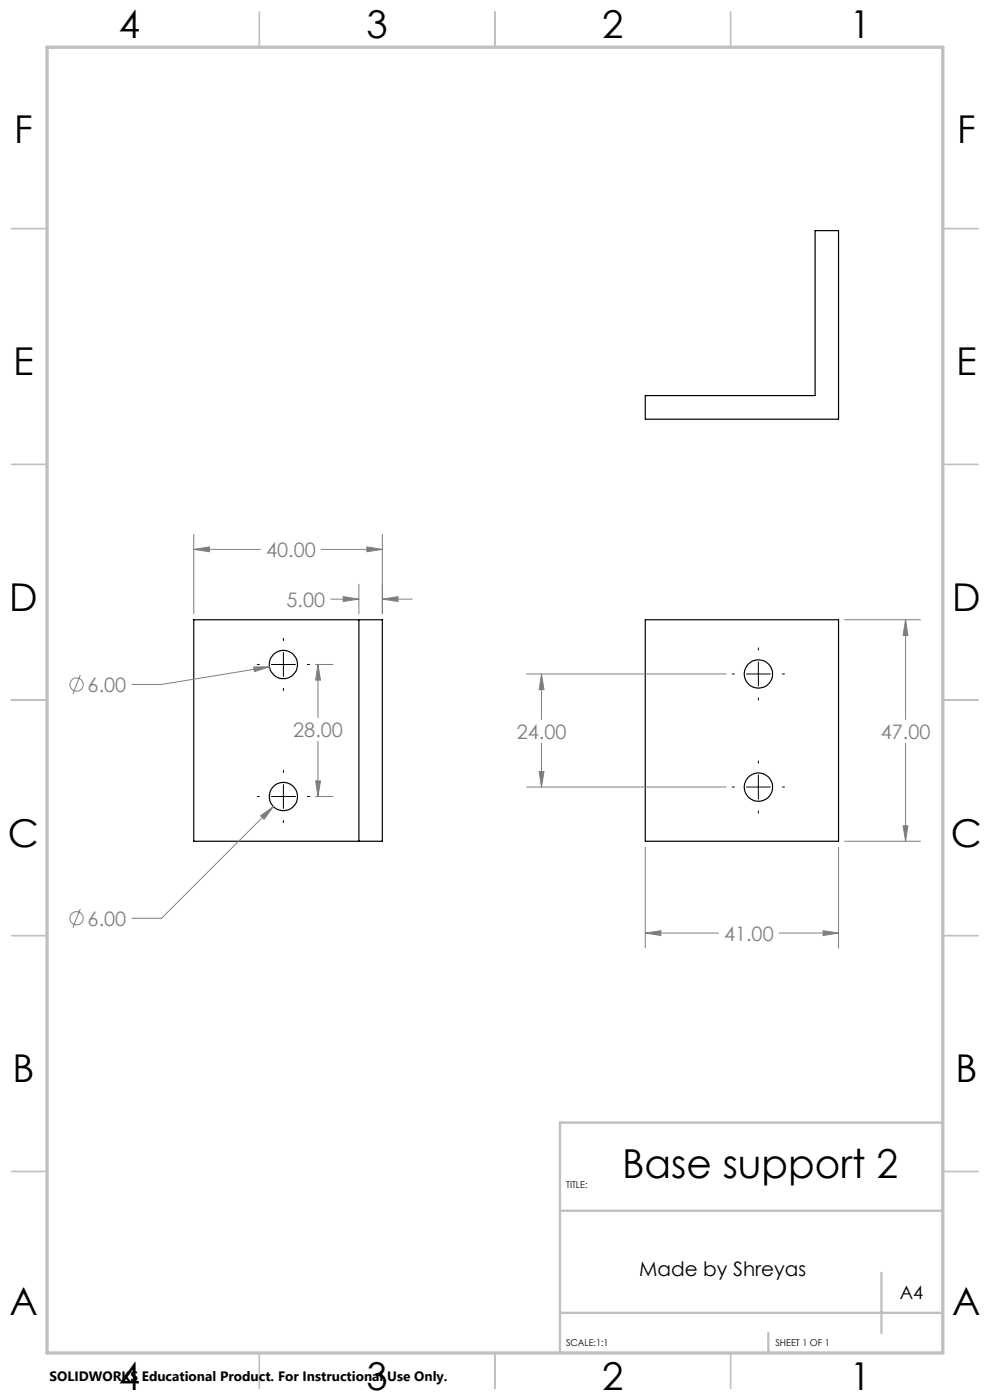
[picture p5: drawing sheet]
<svg xmlns="http://www.w3.org/2000/svg" width="210mm" height="297mm" viewBox="0 0 210 297" stroke-linecap="round" stroke-linejoin="round" font-family="sans-serif">
<g fill="none" stroke="#000" stroke-width=".25">
<path d="M136.9 83.9h36v-35h5v40h-41zM41.1 131.5h40v47h-40zM76.1 131.5v47M136.9 131.5h41v47h-41z"/>
<circle cx="60.1" cy="141" r="3"/>
<circle cx="160.9" cy="143" r="3"/>
<circle cx="60.1" cy="169" r="3"/>
<circle cx="160.9" cy="167" r="2.99"/>
</g>
<g fill="none" stroke="#808080" stroke-width=".21">
<path d="M41.1 116.6l3.3-.6v1zM41.1 113.4v16.8M41.1 116.6h14.1M68.2 116.6h12.9M77.8 116l3.3 .6-3.3 .4zM81.1 113.4v16.8M70.2 127.1h5.9M72.8 126.6l3.3 .5-3.3 .5zM76.1 123.9v6.3M81.1 127.1l3.3-.5v1zM81.1 127.1h6.4M179.1 131.5h16.2"/>
<path d="M192.1 131.5l.5 3.3h-1zM192.1 131.5v21.1M17 143.2l-1.5 4M53.8 141.5h3.3l-3.1 1zM57.1 141.5l-22.8 3.7h-6.4M66.9 141h3.7M67.5 141l.5 3.3h-1zM67.5 141v11.3M67.5 157.3v11.7M111.7 143h42.4M114.9 143l.5 3.3h-1zM114.9 143v9.6"/>
<path d="M114.9 157.7v9.3M192.1 157.7v20.8M55.3 173.1l2.7-2-2 2.7zM58 171.1l-23.7 23.7h-6.4M66.9 169h3.7M67 165.7h1l-.5 3.3zM111.7 167h42.4M114.4 163.7h1l-.5 3.3zM136.9 179.7v21.4M177.9 179.7v21.4M179.1 178.5h16.2M191.6 175.2h1l-.5 3.3z"/>
<path d="M17 192.8l-1.5 4M136.9 197.9l3.3-.5v1.1zM136.9 197.9h15.5M165.3 197.9h12.6M174.6 197.4l3.3 .5-3.3 .6z"/>
<circle cx="16.2" cy="145.2" r="1.41"/>
<circle cx="16.2" cy="194.8" r="1.4"/>
</g>
<g fill="none" stroke="#000" stroke-width=".21">
<path d="M60.1 135.4v.5M60.1 138.4v5.1M160.9 137.4v.5M54.6 141h.4M57.6 141h5.1M60.1 146v.5M65.2 141h.5M155.3 143h.5M158.3 143h5.1M160.9 140.4v5.1M160.9 148.1v.4M165.9 143h.5"/>
<path d="M54.6 169h.4M57.6 169h5.1M60.1 163.4v.5M60.1 166.4v5.1M60.1 174.1v.4M65.2 169h.5M155.3 167h.5M158.3 167h5.1M160.9 161.4v.5M160.9 164.4v5.1M160.9 172v.5M165.9 167h.5"/>
</g>
<g fill="none" stroke="#c0c0c0" stroke-width=".35">
<path d="M55 2.5v7.5M105 2.5v7.5M155 2.5v7.5M2.5 48.5h7.5M200 48.5h7.5M2.5 98.5h7.5M200 98.5h7.5M2.5 148.5h7.5M200 148.5h7.5M2.5 198.5h7.5M200 198.5h7.5M2.5 248.5h7.5"/>
<path d="M200 248.5h7.5M55 287v7.5M105 287v7.5M155 287v7.5"/>
</g>
<path d="M200 238.2h-81.2v48.8M118.8 256.9h81.2M118.8 278.5h81.2M187 270v12.8M163 282.8v4.2" fill="none" stroke="#c0c0c0" stroke-width=".5"/>
<path d="M10 10h190v277h-190z" fill="none" stroke="#c0c0c0" stroke-width=".7"/>
<path d="M136.9 197.9l3.3-.5v1.1zM174.6 197.4l3.3 .5-3.3 .6zM191.6 175.2h1l-.5 3.3zM192.1 131.5l.5 3.3h-1zM114.9 143l.5 3.3h-1zM114.4 163.7h1l-.5 3.3zM41.1 116.6l3.3-.6v1zM77.8 116l3.3 .6-3.3 .4zM72.8 126.6l3.3 .5-3.3 .5zM81.1 127.1l3.3-.5v1zM53.8 141.5l.2 1 3.1-1zM55.3 173.1l.7 .7 2-2.7zM67.5 141l.5 3.3h-1zM67 165.7h1l-.5 3.3z" fill="#808080"/>
<text font-size="8.5" x="132" y="249.8">Base support 2</text>
<g font-size="8.1">
<text x="25.2" y="8">4</text>
<text x="77.7" y="8">3</text>
<text x="127.7" y="8">2</text>
<text x="180.2" y="8">1</text>
<text x="3" y="30.4">F</text>
<text x="203" y="30.4">F</text>
<text x="2.8" y="79.6">E</text>
<text x="202.8" y="79.6">E</text>
<text x="2" y="129.6">D</text>
<text x="202" y="129.6">D</text>
<text x="1.7" y="179.6">C</text>
<text x="201.7" y="179.6">C</text>
<text x="2.7" y="229.6">B</text>
<text x="202.7" y="229.6">B</text>
<text x="2" y="278.9">A</text>
<text x="202" y="278.9">A</text>
<text x="25.2" y="295">4</text>
<text x="77.7" y="295">3</text>
<text x="127.7" y="295">2</text>
<text x="180.2" y="295">1</text>
</g>
<g font-size="4.2" fill="#808080">
<text x="56.4" y="118.1">40.00</text>
<text x="60.8" y="128.7">5.00</text>
<text x="18.6" y="146.8">6.00</text>
<text x="62.2" y="156.3">28.00</text>
<text x="109.6" y="156.7">24.00</text>
<text x="186.8" y="156.7">47.00</text>
<text x="18.6" y="196.3">6.00</text>
<text x="153.6" y="199.5">41.00</text>
</g>
<text font-size="4.2" x="135.6" y="270.6">Made by Shreyas</text>
<text font-size="3.9" x="190.9" y="275.5">A4</text>
<text font-size="2.9" x="10.5" y="292.9">SOLIDWORKS Educational Product. For Instructional Use Only.</text>
<g font-size="2">
<text x="120.1" y="251.9">TITLE:</text>
<text x="120.1" y="285.6">SCALE:1:1</text>
<text x="164.5" y="285.6">SHEET 1 OF 1</text>
</g>
</svg>
